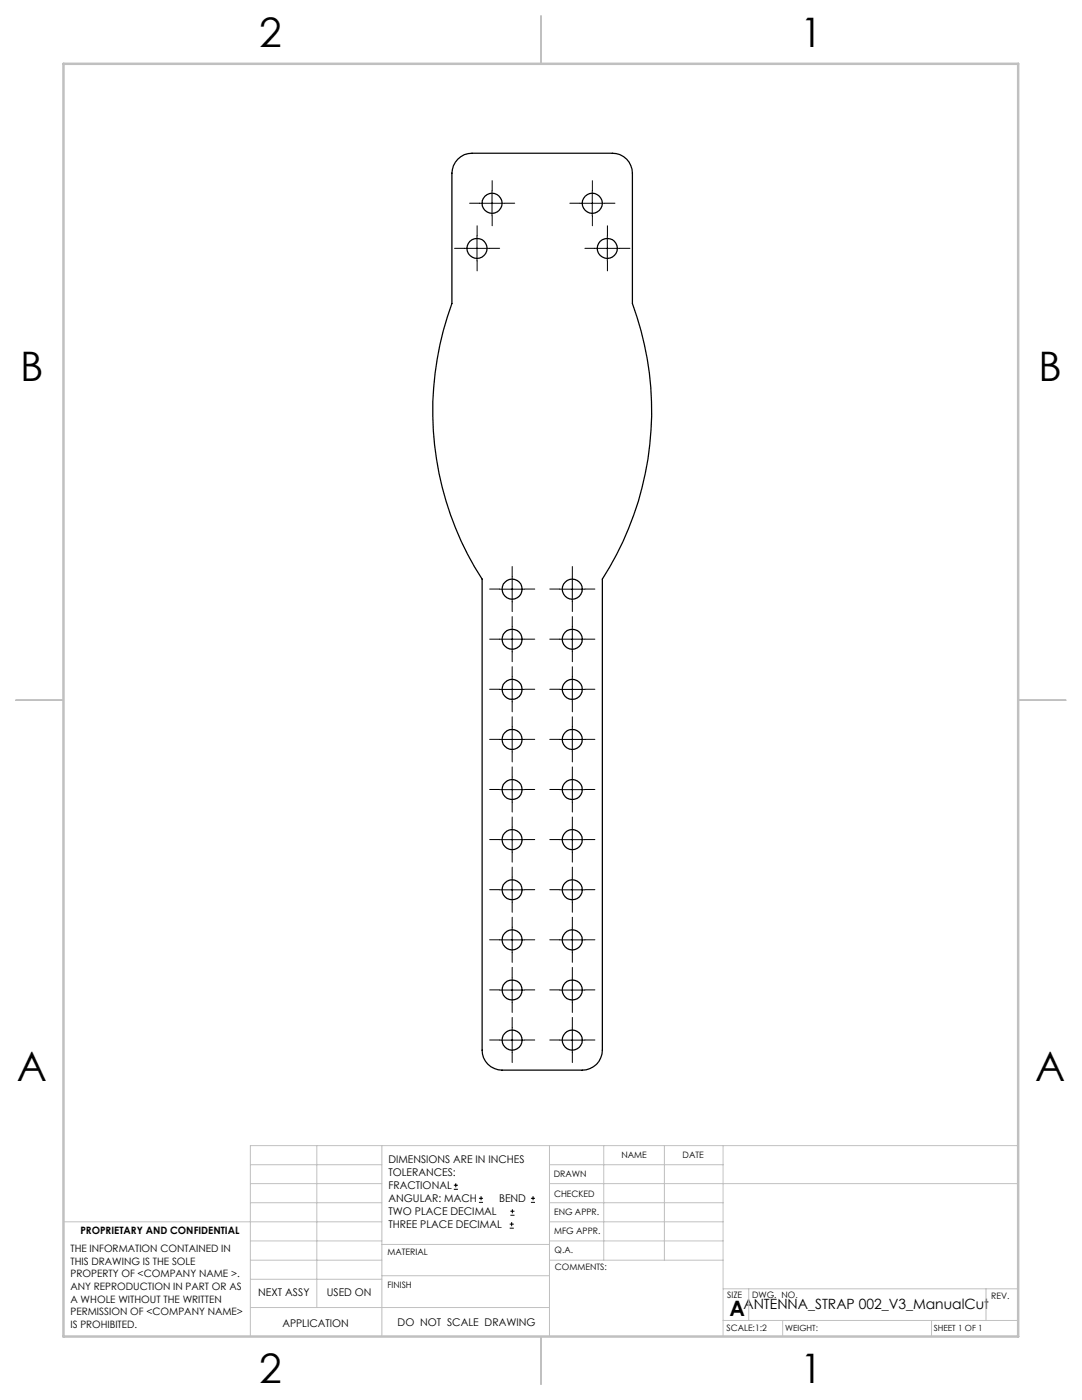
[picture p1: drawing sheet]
<svg xmlns="http://www.w3.org/2000/svg" width="216mm" height="279mm" viewBox="0 0 216 279" stroke-linecap="round" stroke-linejoin="round" font-family="sans-serif">
<g fill="none" stroke="#000" stroke-width=".2">
<path d="M98.2 38.1v5M118.2 38.1v5M92.7 49.6h5M95.2 47.1v5M95.7 40.6h5M115.7 40.6h5M118.7 49.6h5M121.2 47.1v5M99.7 117.6h5M102.2 115.1v5M111.7 117.6h5M114.2 115.1v5"/>
<path d="M99.7 127.6h5M99.7 137.6h5M102.2 125.1v5M102.2 135.1v5M111.7 127.6h5M111.7 137.6h5M114.2 125.1v5M114.2 135.1v5M99.7 147.6h5M99.7 157.6h5M102.2 145.1v5M102.2 155.1v5"/>
<path d="M111.7 147.6h5M111.7 157.6h5M114.2 145.1v5M114.2 155.1v5M99.7 167.6h5M99.7 177.6h5M102.2 165.1v5M102.2 175.1v5M111.7 167.6h5M111.7 177.6h5M114.2 165.1v5M114.2 175.1v5"/>
<path d="M99.7 187.6h5M99.7 197.6h5M102.2 185.1v5M102.2 195.1v5M111.7 187.6h5M111.7 197.6h5M114.2 185.1v5M114.2 195.1v5M99.7 207.6h5M102.2 205.1v5M111.7 207.6h5M114.2 205.1v5"/>
<path d="M90.6 237.3h.8M90.6 236.5h.8M90.9 236.1v.9M95.6 240h.8M95.6 239.1h.8M96 238.7v.8M105.9 240h.9M105.9 239.1h.9M106.4 238.7v.8M101.7 245.1h.8M101.7 244.3h.8M101.8 242.5h.9"/>
<path d="M101.8 241.7h.9M102.1 243.9v.8M102.2 241.3v.8"/>
</g>
<g fill="none" stroke="#000" stroke-width=".2" stroke-dasharray="15.2 1.3 1.3 1.3">
<path d="M98.2 38.1v-2M118.2 38.1v-2M92.7 49.6h-2M95.2 47.1v-2M95.2 52.1v2M95.7 40.6h-2M97.7 49.6h2M98.2 43.1v2M100.7 40.6h2M115.7 40.6h-2M118.2 43.1v2M118.7 49.6h-2"/>
<path d="M120.7 40.6h2M121.2 47.1v-2M121.2 52.1v2M123.7 49.6h2M99.7 117.6h-2M102.2 115.1v-2M104.7 117.6h2M111.7 117.6h-2M114.2 115.1v-2M116.7 117.6h2M99.7 127.6h-2M99.7 137.6h-2"/>
<path d="M102.2 120.1v2M102.2 125.1v-2M102.2 130.1v2M102.2 135.1v-2M104.7 127.6h2M104.7 137.6h2M111.7 127.6h-2M111.7 137.6h-2M114.2 120.1v2M114.2 125.1v-2M114.2 130.1v2M114.2 135.1v-2"/>
<path d="M116.7 127.6h2M116.7 137.6h2M99.7 147.6h-2M99.7 157.6h-2M102.2 140.1v2M102.2 145.1v-2M102.2 150.1v2M102.2 155.1v-2M104.7 147.6h2M104.7 157.6h2M111.7 147.6h-2M111.7 157.6h-2"/>
<path d="M114.2 140.1v2M114.2 145.1v-2M114.2 150.1v2M114.2 155.1v-2M116.7 147.6h2M116.7 157.6h2M99.7 167.6h-2M99.7 177.6h-2M102.2 160.1v2M102.2 165.1v-2M102.2 170.1v2M102.2 175.1v-2"/>
<path d="M104.7 167.6h2M104.7 177.6h2M111.7 167.6h-2M111.7 177.6h-2M114.2 160.1v2M114.2 165.1v-2M114.2 170.1v2M114.2 175.1v-2M116.7 167.6h2M116.7 177.6h2M99.7 187.6h-2M99.7 197.6h-2"/>
<path d="M102.2 180.1v2M102.2 185.1v-2M102.2 190.1v2M102.2 195.1v-2M104.7 187.6h2M104.7 197.6h2M111.7 187.6h-2M111.7 197.6h-2M114.2 180.1v2M114.2 185.1v-2M114.2 190.1v2M114.2 195.1v-2"/>
<path d="M116.7 187.6h2M116.7 197.6h2M99.7 207.6h-2M102.2 200.1v2M102.2 205.1v-2M102.2 210.1v2M104.7 207.6h2M111.7 207.6h-2M114.2 200.1v2M114.2 205.1v-2M114.2 210.1v2M116.7 207.6h2"/>
</g>
<g fill="none" stroke="#c0c0c0" stroke-width=".2">
<path d="M50 232.4h26.2M50 236.2h26.2M63.2 228.6v32.3M76.2 228.6v38.1M109.6 228.6v38.1M109.6 232.4h34.7M109.6 236.2h93.6M120.5 228.6v22.9M132.6 228.6v22.9M144.3 228.6v38.1M203.2 228.6h-153.2v38.1M12.7 243.8h63.5"/>
<path d="M50 251.5h26.2M50 240h26.2M50 247.7h26.2M50 255.3h26.2M76.2 254.6h33.4M76.2 248.4h33.4M109.6 251.5h34.7M109.6 243.8h34.7M109.6 240h34.7M109.6 247.7h34.7M144.3 257.2h58.9M149.4 257.2v6.3"/>
<path d="M196.7 257.2v6.3M50 260.9h59.6M144.3 263.5h58.9M156.2 263.5v3.2M185.9 263.5v3.2"/>
</g>
<path d="M108 3.2v9.5M3.1 139.7h9.6M203.2 139.7h9.5M108 266.7v9.6" fill="none" stroke="#c0c0c0" stroke-width=".25"/>
<path d="M12.7 12.7h190.5v254h-190.5z" fill="none" stroke="#c0c0c0" stroke-width=".5"/>
<g fill="none" stroke="#000" stroke-width=".25">
<path d="M91.4 31.8a3.7 3.7 0 0 1 2.8-1.2h28a4 4 0 0 1 4 4v26a62.1 62.1 0 0 1-6 55v94a4 4 0 0 1-4 4h-16a4 4 0 0 1-4-4v-94a62 62 0 0 1-6-55v-26a4.1 4.1 0 0 1 1.2-2.8z"/>
<circle cx="95.2" cy="49.6" r="2.01"/>
<circle cx="98.2" cy="40.6" r="2"/>
<circle cx="118.2" cy="40.6" r="2"/>
<circle cx="121.2" cy="49.6" r="2.01"/>
<circle cx="102.2" cy="117.6" r="2"/>
<circle cx="114.2" cy="117.6" r="2"/>
<circle cx="102.2" cy="137.6" r="2"/>
<circle cx="102.2" cy="127.6" r="2"/>
<circle cx="114.2" cy="137.6" r="2"/>
<circle cx="114.2" cy="127.6" r="2"/>
<circle cx="102.2" cy="157.6" r="2"/>
<circle cx="102.2" cy="147.6" r="2"/>
<circle cx="114.2" cy="157.6" r="2"/>
<circle cx="114.2" cy="147.6" r="2"/>
<circle cx="102.2" cy="177.6" r="2"/>
<circle cx="102.2" cy="167.6" r="2"/>
<circle cx="114.2" cy="167.6" r="2"/>
<circle cx="114.2" cy="177.6" r="2"/>
<circle cx="102.2" cy="197.6" r="2.01"/>
<circle cx="102.2" cy="187.6" r="2"/>
<circle cx="114.2" cy="197.6" r="2.01"/>
<circle cx="114.2" cy="187.6" r="2"/>
<circle cx="102.2" cy="207.6" r="2"/>
<circle cx="114.2" cy="207.6" r="2"/>
</g>
<g font-size="8.1">
<text x="51.7" y="9.3">2</text>
<text x="159.7" y="9.3">1</text>
<text x="4" y="76">B</text>
<text x="207.2" y="76">B</text>
<text x="3.3" y="215.7">A</text>
<text x="206.5" y="215.7">A</text>
<text x="51.7" y="276">2</text>
<text x="159.7" y="276">1</text>
</g>
<text font-size="4.2" x="145.6" y="262.7">A</text>
<text font-size="2.8" x="148.3" y="261.3">ANTENNA_STRAP 002_V3_ManualCut</text>
<g font-size="2.1">
<text x="77.5" y="232.2">DIMENSIONS ARE IN INCHES</text>
<text x="77.5" y="234.7">TOLERANCES:</text>
<text x="77.5" y="237.3">FRACTIONAL</text>
<text x="77.5" y="239.9">ANGULAR: MACH</text>
<text x="99.6" y="239.9">BEND</text>
<text x="77.5" y="242.5">TWO PLACE DECIMAL</text>
<text x="77.5" y="245.1">THREE PLACE DECIMAL</text>
<text x="51.5" y="258.7">NEXT ASSY</text>
<text x="65.2" y="258.6">USED ON</text>
<text x="56.3" y="264.8">APPLICATION</text>
<text x="79.3" y="264.6">DO NOT SCALE DRAWING</text>
</g>
<g font-size="2">
<text x="14.1" y="249.9">THE INFORMATION CONTAINED IN</text>
<text x="16" y="246.3">PROPRIETARY AND CONFIDENTIAL</text>
<text x="14.1" y="252.4">THIS DRAWING IS THE SOLE</text>
<text x="14.1" y="254.9">PROPERTY OF &lt;COMPANY NAME &gt;.</text>
<text x="14.1" y="257.4">ANY REPRODUCTION IN PART OR AS</text>
<text x="14.1" y="260">A WHOLE WITHOUT THE WRITTEN</text>
<text x="14.1" y="262.5">PERMISSION OF &lt;COMPANY NAME&gt;</text>
<text x="14.1" y="265">IS PROHIBITED.</text>
</g>
<g font-size="1.8">
<text x="124" y="231.1">NAME</text>
<text x="136.2" y="231.1">DATE</text>
<text x="110.5" y="234.8">DRAWN</text>
<text x="110.5" y="238.9">CHECKED</text>
<text x="110.6" y="242.5">ENG APPR.</text>
<text x="77.3" y="250.5">MATERIAL</text>
<text x="110.6" y="246.3">MFG APPR.</text>
<text x="110.7" y="250">Q.A.</text>
<text x="77.3" y="257">FINISH</text>
<text x="110.7" y="253.5">COMMENTS:</text>
<text x="145.1" y="259">SIZE</text>
<text x="150.1" y="259.1">DWG. NO.</text>
<text x="197.8" y="259.2">REV.</text>
<text x="145" y="265.7">SCALE:1:2</text>
</g>
<g font-size="1.7">
<text x="156.7" y="265.7">WEIGHT:</text>
<text x="186.3" y="265.7">SHEET 1 OF 1</text>
</g>
</svg>
